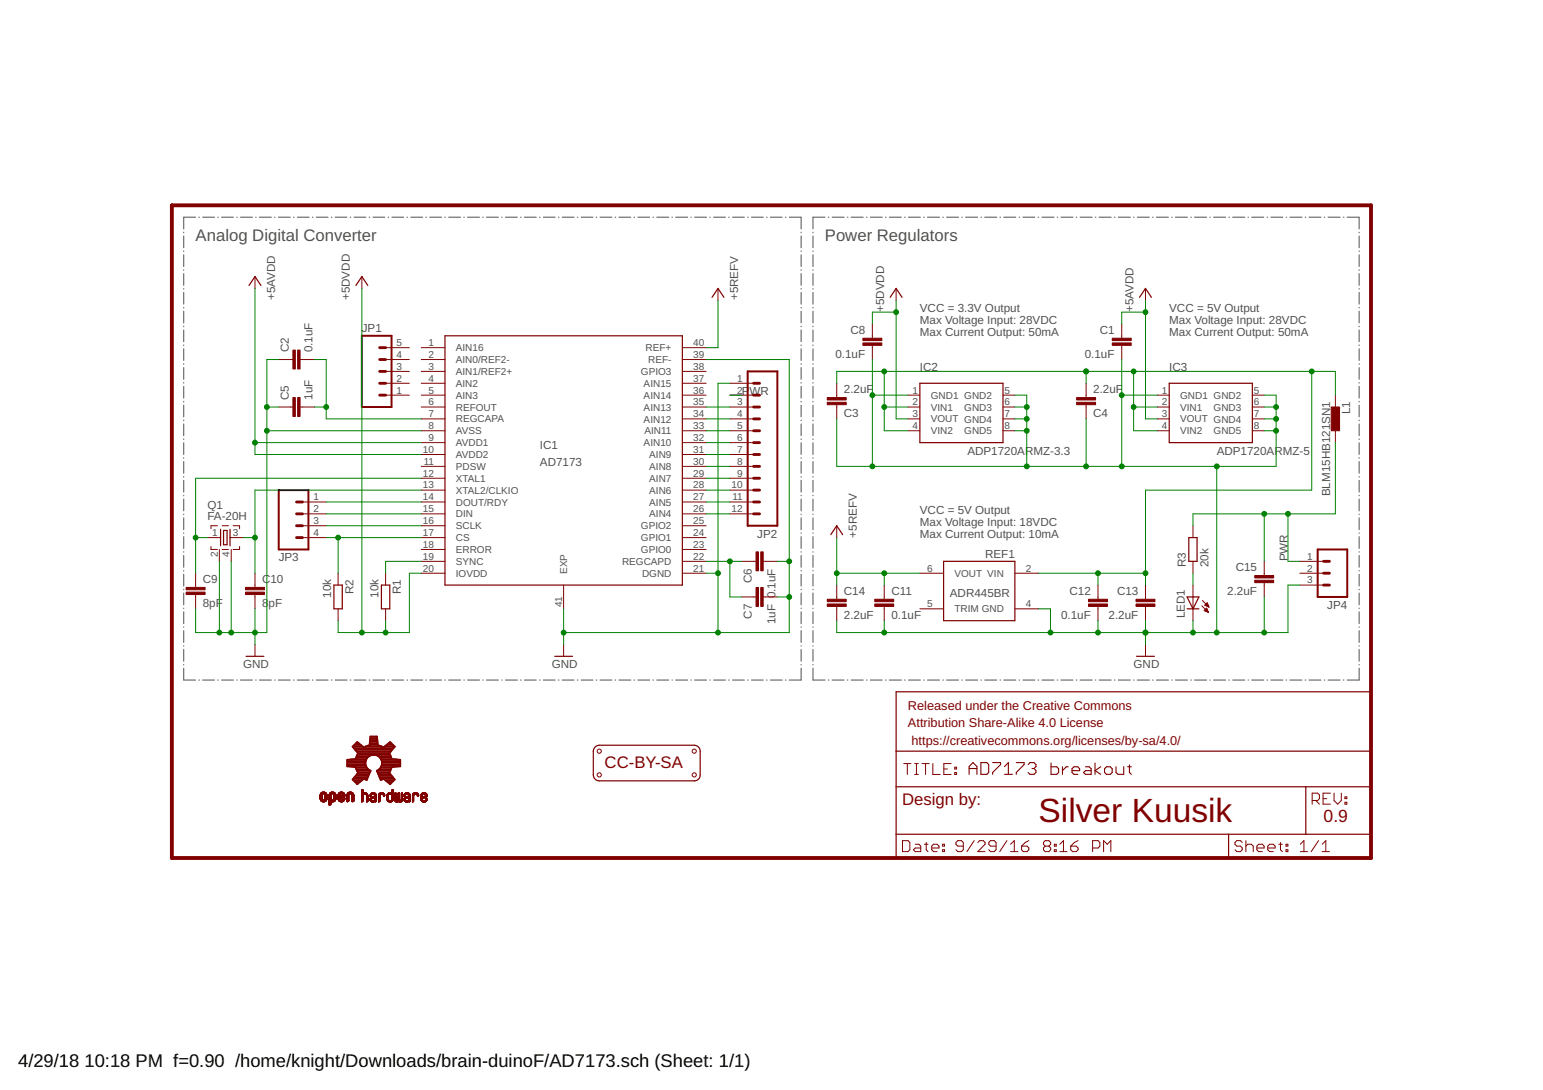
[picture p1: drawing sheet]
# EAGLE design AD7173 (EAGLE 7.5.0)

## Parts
C1  0.1uF  C-EUC0402  [C0402]
C2  0.1uF  C-EUC0402  [C0402]
C3  2.2uF  C-EUC0402  [C0402]
C4  2.2uF  C-EUC0402  [C0402]
C5  1uF  C-EUC0402  [C0402]
C6  0.1uF  C-EUC0402  [C0402]
C7  1uF  C-EUC0402  [C0402]
C8  0.1uF  C-EUC0402  [C0402]
C9  8pF  C-EUC0402  [C0402]
C10  8pF  C-EUC0402  [C0402]
C11  0.1uF  C-EUC0402  [C0402]
C12  0.1uF  C-EUC0402  [C0402]
C13  2.2uF  C-EUC0402  [C0402]
C14  2.2uF  C-EUC0402  [C0402]
C15  2.2uF  C-EUC0402  [C0402]
FRAME1  FRAME-LETTER  [CREATIVE_COMMONS]
IC1  AD7173  [LFCSP_WQ6X6MM]
IC2  ADP1720ARMZ-3.3  POWER  [MSOP08]
IC3  ADP1720ARMZ-5  POWER  [MSOP08]
JP1  M05PTH  [1X05]
JP2  M12PTH  [1X12]
JP3  M04PTH  [1X04]
JP4  M03PTH  [1X03]
L1  BLM15HB121SN1  [0402]
LED1  LEDCHIP-LED0603  [CHIP-LED0603]
LOGO1  OSHW-LOGOS  [OSHW-LOGO-S]
LOGO2  LOGO_CC-BY-SA  [LOGO_CC-BY-SA]
Q1  FA-20H  [FA-20H]
R1  10k  R-EU_R0402  [R0402]
R2  10k  R-EU_R0402  [R0402]
R3  20k  R-EU_R0402  [R0402]
REF1  ADR445BR  [SO8]

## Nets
+3V3: C8.1 IC1.20(IOVDD) IC2.3(VOUT) R1.2 R2.2 ; supply symbol labelled +5DVDD
+5V: C1.1 IC1.9(AVDD1) IC1.10(AVDD2) IC3.3(VOUT) ; supply symbol labelled +5AVDD
GND: C1.2 C2.1 C3.1 C4.1 C5.1 C6.2 C7.2 C8.2 C9.2 C10.2 C11.2 C12.2 C13.2 C14.2 C15.2 IC1.8(AVSS) IC1.21(DGND) IC1.39(REF-) IC1.41(EXP) IC2.1(GND1) IC2.5(GND2) IC2.6(GND3) IC2.7(GND4) IC2.8(GND5) IC3.1(GND1) IC3.5(GND2) IC3.6(GND3) IC3.7(GND4) IC3.8(GND5) JP2.1 JP4.3 LED1.C Q1.2 Q1.4 REF1.4(GND)
N$1: IC1.16(SCLK) JP3.3
N$3: IC1.17(CS) JP3.4 R2.1
N$4: C6.1 C7.1 IC1.22(REGCAPD)
N$5: IC1.34(AIN12) JP2.4
N$6: C2.2 C5.2 IC1.7(REGCAPA)
N$7: IC1.35(AIN13) JP2.3
N$10: IC1.33(AIN11) JP2.5
N$11: IC1.32(AIN10) JP2.6
N$12: IC1.31(AIN9) JP2.7
N$13: IC1.30(AIN8) JP2.8
N$14: IC1.29(AIN7) JP2.9
N$15: IC1.15(DIN) JP3.2
N$16: IC1.27(AIN5) JP2.11
N$17: IC1.26(AIN4) JP2.12
N$22: C10.1 IC1.13(XTAL2/CLKIO) Q1.3
N$23: IC1.28(AIN6) JP2.10
N$24: IC1.14(DOUT/RDY) JP3.1
N$27: C9.1 IC1.12(XTAL1) Q1.1
N$31: LED1.A R3.1
N$39: IC1.19(SYNC) R1.1
PWR: C15.1 JP2.2 JP4.1 L1.2 R3.2
VCC: C11.1 C14.1 IC1.40(REF+) REF1.6(VOUT) ; supply symbol labelled +5REFV
VIN: C3.2 C4.2 C12.1 C13.1 IC2.2(VIN1) IC2.4(VIN2) IC3.2(VIN1) IC3.4(VIN2) L1.1 REF1.2(VIN)
Unconnected: IC1.1(AIN16) IC1.2(AIN0/REF2-) IC1.3(AIN1/REF2+) IC1.4(AIN2) IC1.5(AIN3) IC1.6(REFOUT) IC1.11(PDSW) IC1.18(ERROR) IC1.23(GPIO0) IC1.24(GPIO1) IC1.25(GPIO2) IC1.36(AIN14) IC1.37(AIN15) IC1.38(GPIO3) JP1.1 JP1.2 JP1.3 JP1.4 JP1.5 JP4.2 REF1.5(TRIM)

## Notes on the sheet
- Analog Digital Converter | Power Regulators
- VCC = 3.3V Output | VCC = 5V Output
- Max Voltage Input: 28VDC | Max Voltage Input: 28VDC
- Max Current Output: 50mA | Max Current Output: 50mA
- VCC = 5V Output
- Max Voltage Input: 18VDC
- Max Current Output: 10mA
- breakout
- Silver Kuusik | 0.9
